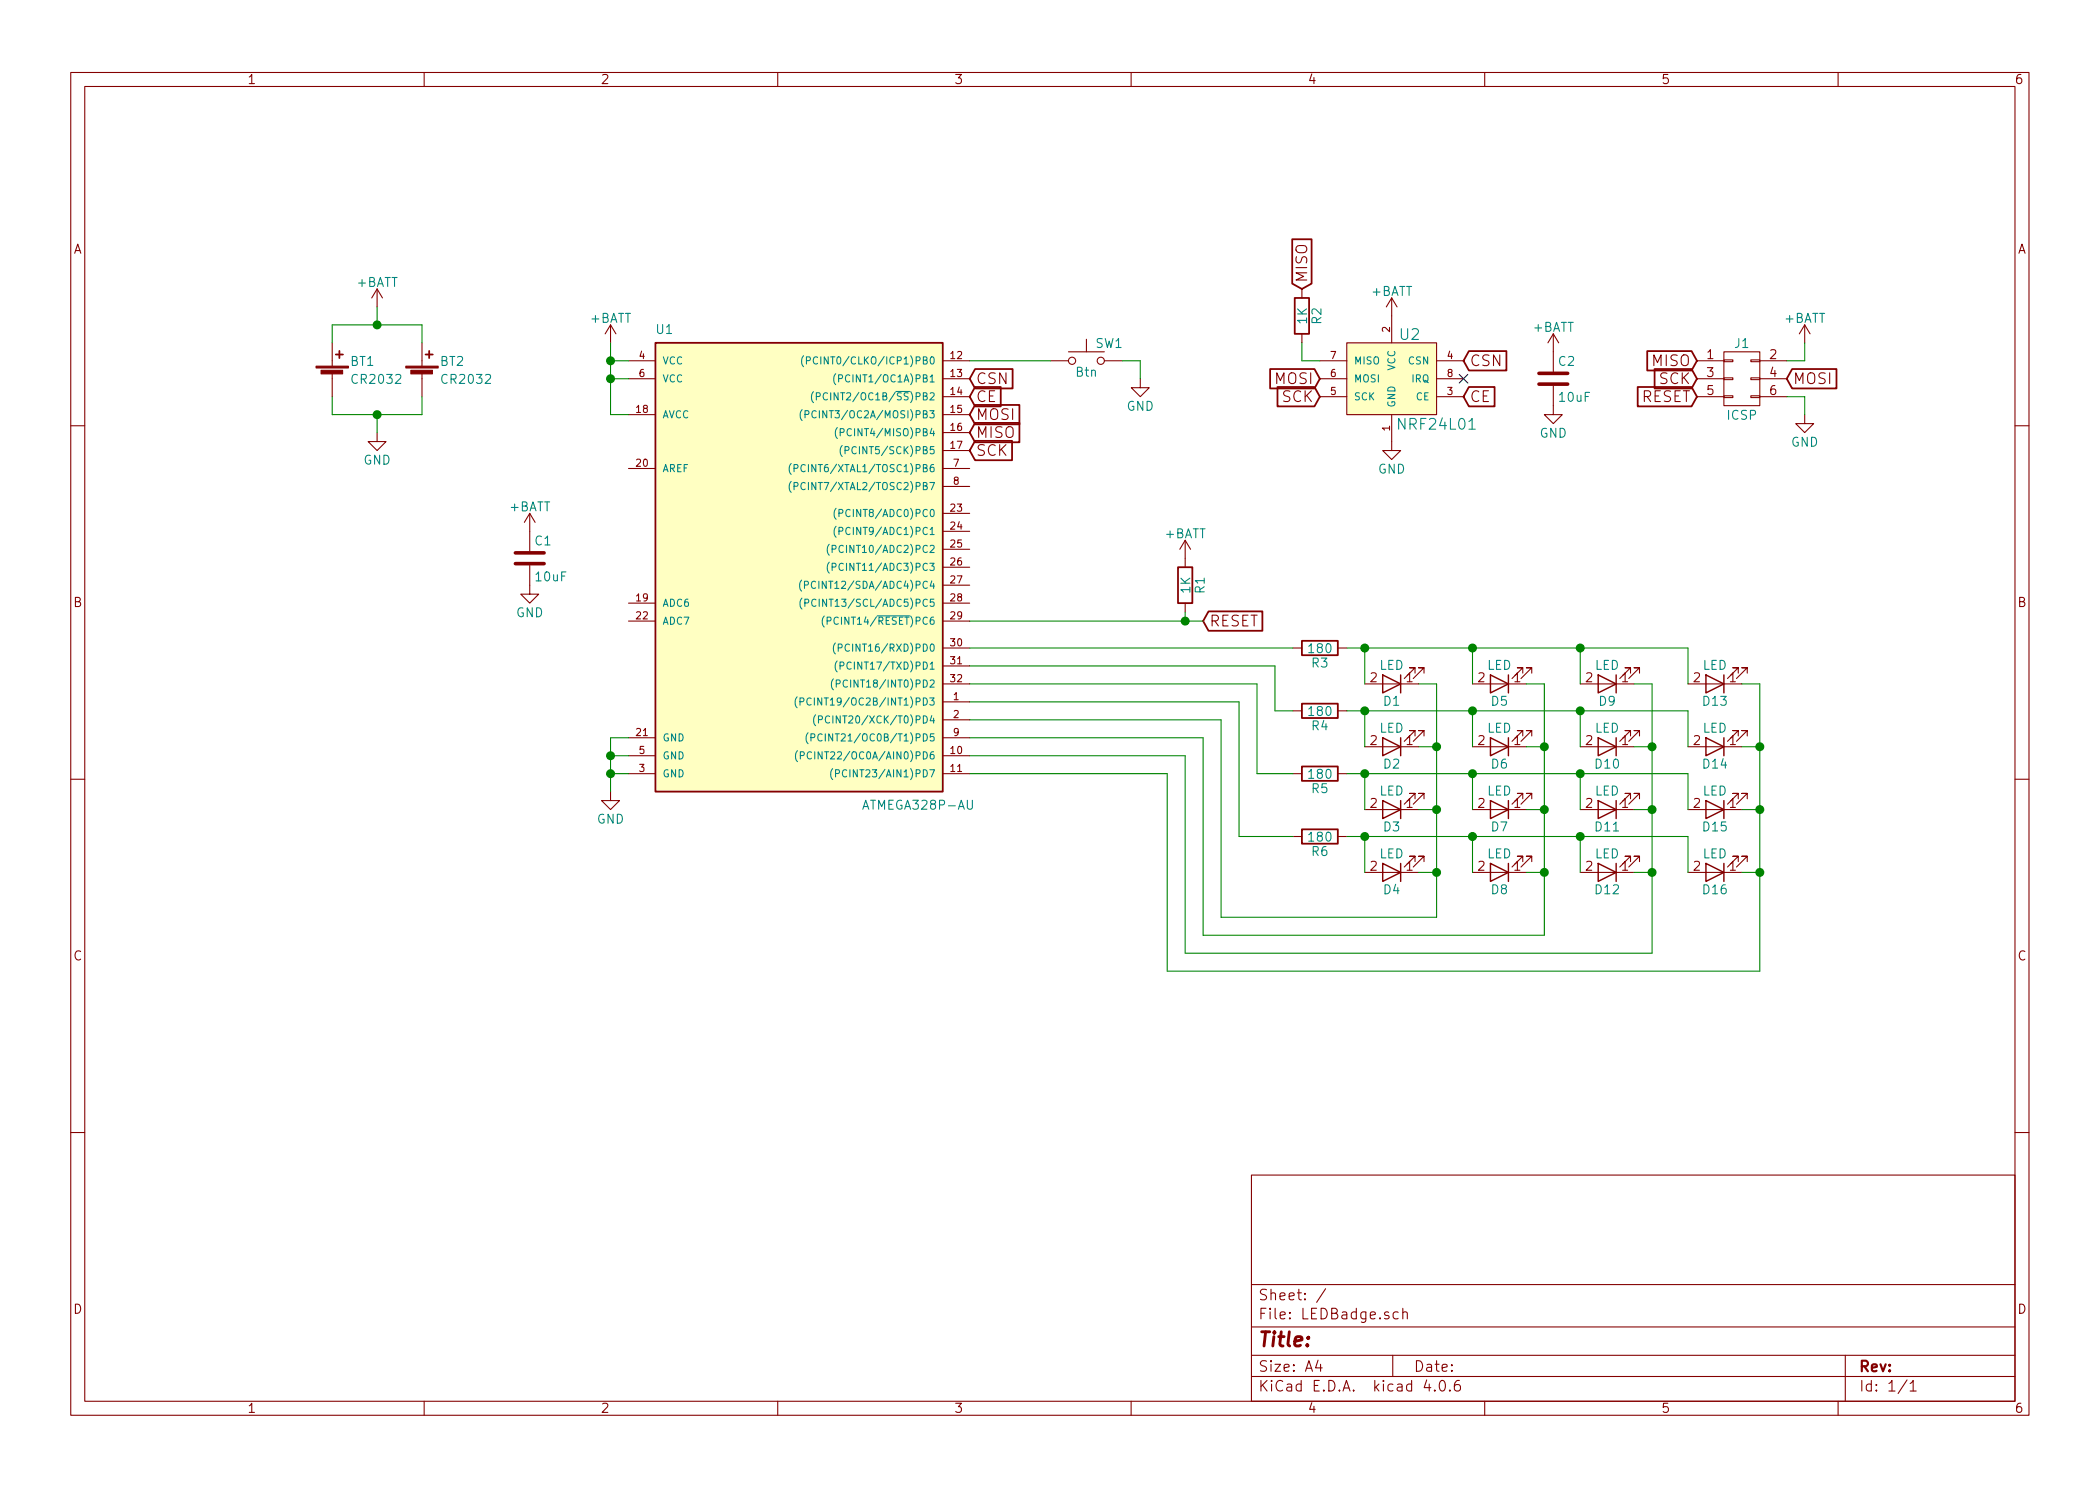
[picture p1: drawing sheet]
EESchema Schematic File Version 2
LIBS:power
LIBS:device
LIBS:transistors
LIBS:conn
LIBS:linear
LIBS:regul
LIBS:74xx
LIBS:cmos4000
LIBS:adc-dac
LIBS:memory
LIBS:xilinx
LIBS:microcontrollers
LIBS:dsp
LIBS:microchip
LIBS:analog_switches
LIBS:motorola
LIBS:texas
LIBS:intel
LIBS:audio
LIBS:interface
LIBS:digital-audio
LIBS:philips
LIBS:display
LIBS:cypress
LIBS:siliconi
LIBS:opto
LIBS:atmel
LIBS:contrib
LIBS:valves
LIBS:mysensors_radios
LIBS:switches
LIBS:LEDBadge-cache
EELAYER 25 0
EELAYER END
$Descr A4 11693 8268
encoding utf-8
Sheet 1 1
Title ""
Date ""
Rev ""
Comp ""
Comment1 ""
Comment2 ""
Comment3 ""
Comment4 ""
$EndDescr
Text GLabel 5400 2300 2    60   Input ~ 0
MOSI
Text GLabel 5400 2400 2    60   Input ~ 0
MISO
Text GLabel 5400 2500 2    60   Input ~ 0
SCK
Text GLabel 6700 3450 2    60   Input ~ 0
RESET
$Comp
L R R1
U 1 1
P 6600 3250
F 0 "R1" V 6680 3250 50  0000 C CNN
F 1 "1K" V 6600 3250 50  0000 C CNN
F 2 "Resistors_SMD:R_0603" V 6530 3250 50  0001 C CNN
F 3 "" H 6600 3250 50  0001 C CNN
	1    6600 3250
	1    0    0    -1  
$EndComp
$Comp
L +BATT #PWR01
U 1 1
P 6600 3100
F 0 "#PWR01" H 6600 2950 50  0001 C CNN
F 1 "+BATT" H 6600 3240 50  0000 C CNN
F 2 "" H 6600 3100 50  0001 C CNN
F 3 "" H 6600 3100 50  0001 C CNN
	1    6600 3100
	1    0    0    -1  
$EndComp
$Comp
L ATMEGA328P-AU U1
U 1 1
P 4400 3100
F 0 "U1" H 3650 4350 50  0000 L BNN
F 1 "ATMEGA328P-AU" H 4800 1700 50  0000 L BNN
F 2 "Housings_QFP:TQFP-32_7x7mm_Pitch0.8mm" H 4400 3100 50  0001 C CIN
F 3 "" H 4400 3100 50  0001 C CNN
	1    4400 3100
	1    0    0    -1  
$EndComp
Wire Wire Line
	5400 3450 6700 3450
Wire Wire Line
	6600 3400 6600 3450
Connection ~ 6600 3450
$Comp
L +BATT #PWR02
U 1 1
P 3400 1900
F 0 "#PWR02" H 3400 1750 50  0001 C CNN
F 1 "+BATT" H 3400 2040 50  0000 C CNN
F 2 "" H 3400 1900 50  0001 C CNN
F 3 "" H 3400 1900 50  0001 C CNN
	1    3400 1900
	1    0    0    -1  
$EndComp
Wire Wire Line
	3500 2300 3400 2300
Wire Wire Line
	3400 2300 3400 1900
Wire Wire Line
	3500 2000 3400 2000
Connection ~ 3400 2000
Wire Wire Line
	3500 2100 3400 2100
Connection ~ 3400 2100
$Comp
L GND #PWR03
U 1 1
P 3400 4400
F 0 "#PWR03" H 3400 4150 50  0001 C CNN
F 1 "GND" H 3400 4250 50  0000 C CNN
F 2 "" H 3400 4400 50  0001 C CNN
F 3 "" H 3400 4400 50  0001 C CNN
	1    3400 4400
	1    0    0    -1  
$EndComp
Wire Wire Line
	3500 4100 3400 4100
Wire Wire Line
	3400 4100 3400 4400
Wire Wire Line
	3500 4200 3400 4200
Connection ~ 3400 4200
Wire Wire Line
	3500 4300 3400 4300
Connection ~ 3400 4300
$Comp
L CONN_02X03 J1
U 1 1
P 9700 2100
F 0 "J1" H 9700 2300 50  0000 C CNN
F 1 "ICSP" H 9700 1900 50  0000 C CNN
F 2 "Pin_Headers:Pin_Header_Straight_2x03_Pitch2.54mm" H 9700 900 50  0001 C CNN
F 3 "" H 9700 900 50  0001 C CNN
	1    9700 2100
	1    0    0    -1  
$EndComp
Text GLabel 9950 2100 2    60   Input ~ 0
MOSI
Text GLabel 9450 2000 0    60   Input ~ 0
MISO
Text GLabel 9450 2100 0    60   Input ~ 0
SCK
Text GLabel 9450 2200 0    60   Input ~ 0
RESET
$Comp
L GND #PWR04
U 1 1
P 10050 2300
F 0 "#PWR04" H 10050 2050 50  0001 C CNN
F 1 "GND" H 10050 2150 50  0000 C CNN
F 2 "" H 10050 2300 50  0001 C CNN
F 3 "" H 10050 2300 50  0001 C CNN
	1    10050 2300
	1    0    0    -1  
$EndComp
$Comp
L +BATT #PWR05
U 1 1
P 10050 1900
F 0 "#PWR05" H 10050 1750 50  0001 C CNN
F 1 "+BATT" H 10050 2040 50  0000 C CNN
F 2 "" H 10050 1900 50  0001 C CNN
F 3 "" H 10050 1900 50  0001 C CNN
	1    10050 1900
	1    0    0    -1  
$EndComp
Wire Wire Line
	9950 2000 10050 2000
Wire Wire Line
	10050 2000 10050 1900
Wire Wire Line
	9950 2200 10050 2200
Wire Wire Line
	10050 2200 10050 2300
$Comp
L Battery_Cell BT2
U 1 1
P 2350 2100
F 0 "BT2" H 2450 2200 50  0000 L CNN
F 1 "CR2032" H 2450 2100 50  0000 L CNN
F 2 "Hardware:CCR-2008" V 2350 2160 50  0001 C CNN
F 3 "" V 2350 2160 50  0001 C CNN
	1    2350 2100
	1    0    0    -1  
$EndComp
$Comp
L +BATT #PWR06
U 1 1
P 2100 1700
F 0 "#PWR06" H 2100 1550 50  0001 C CNN
F 1 "+BATT" H 2100 1840 50  0000 C CNN
F 2 "" H 2100 1700 50  0001 C CNN
F 3 "" H 2100 1700 50  0001 C CNN
	1    2100 1700
	1    0    0    -1  
$EndComp
$Comp
L GND #PWR07
U 1 1
P 2100 2400
F 0 "#PWR07" H 2100 2150 50  0001 C CNN
F 1 "GND" H 2100 2250 50  0000 C CNN
F 2 "" H 2100 2400 50  0001 C CNN
F 3 "" H 2100 2400 50  0001 C CNN
	1    2100 2400
	1    0    0    -1  
$EndComp
$Comp
L NRF24L01 U2
U 1 1
P 7750 2100
F 0 "U2" H 7850 2350 60  0000 C CNN
F 1 "NRF24L01" H 8000 1850 60  0000 C CNN
F 2 "Hardware:NRF24L01-SMD" H 7750 1950 60  0001 C CNN
F 3 "" H 7750 1950 60  0000 C CNN
	1    7750 2100
	1    0    0    -1  
$EndComp
$Comp
L +BATT #PWR08
U 1 1
P 7750 1750
F 0 "#PWR08" H 7750 1600 50  0001 C CNN
F 1 "+BATT" H 7750 1890 50  0000 C CNN
F 2 "" H 7750 1750 50  0001 C CNN
F 3 "" H 7750 1750 50  0001 C CNN
	1    7750 1750
	1    0    0    -1  
$EndComp
$Comp
L GND #PWR09
U 1 1
P 7750 2450
F 0 "#PWR09" H 7750 2200 50  0001 C CNN
F 1 "GND" H 7750 2300 50  0000 C CNN
F 2 "" H 7750 2450 50  0001 C CNN
F 3 "" H 7750 2450 50  0001 C CNN
	1    7750 2450
	1    0    0    -1  
$EndComp
Text GLabel 7250 1600 1    60   Input ~ 0
MISO
Text GLabel 7350 2100 0    60   Input ~ 0
MOSI
Text GLabel 7350 2200 0    60   Input ~ 0
SCK
Text GLabel 8150 2000 2    60   Input ~ 0
CSN
NoConn ~ 8150 2100
Text GLabel 8150 2200 2    60   Input ~ 0
CE
Text GLabel 5400 2200 2    60   Input ~ 0
CE
Text GLabel 5400 2100 2    60   Input ~ 0
CSN
$Comp
L SW_Push SW1
U 1 1
P 6050 2000
F 0 "SW1" H 6100 2100 50  0000 L CNN
F 1 "Btn" H 6050 1940 50  0000 C CNN
F 2 "Buttons_Switches_SMD:SW_SPST_SKQG" H 6050 2200 50  0001 C CNN
F 3 "" H 6050 2200 50  0001 C CNN
	1    6050 2000
	1    0    0    -1  
$EndComp
$Comp
L GND #PWR010
U 1 1
P 6350 2100
F 0 "#PWR010" H 6350 1850 50  0001 C CNN
F 1 "GND" H 6350 1950 50  0000 C CNN
F 2 "" H 6350 2100 50  0001 C CNN
F 3 "" H 6350 2100 50  0001 C CNN
	1    6350 2100
	1    0    0    -1  
$EndComp
Wire Wire Line
	5400 2000 5850 2000
Wire Wire Line
	6250 2000 6350 2000
Wire Wire Line
	6350 2000 6350 2100
$Comp
L LED D1
U 1 1
P 7750 3800
F 0 "D1" H 7750 3900 50  0000 C CNN
F 1 "LED" H 7750 3700 50  0000 C CNN
F 2 "LEDs:LED_0603" H 7750 3800 50  0001 C CNN
F 3 "" H 7750 3800 50  0001 C CNN
	1    7750 3800
	-1   0    0    1   
$EndComp
$Comp
L LED D2
U 1 1
P 7750 4150
F 0 "D2" H 7750 4250 50  0000 C CNN
F 1 "LED" H 7750 4050 50  0000 C CNN
F 2 "LEDs:LED_0603" H 7750 4150 50  0001 C CNN
F 3 "" H 7750 4150 50  0001 C CNN
	1    7750 4150
	-1   0    0    1   
$EndComp
$Comp
L LED D3
U 1 1
P 7750 4500
F 0 "D3" H 7750 4600 50  0000 C CNN
F 1 "LED" H 7750 4400 50  0000 C CNN
F 2 "LEDs:LED_0603" H 7750 4500 50  0001 C CNN
F 3 "" H 7750 4500 50  0001 C CNN
	1    7750 4500
	-1   0    0    1   
$EndComp
$Comp
L LED D4
U 1 1
P 7750 4850
F 0 "D4" H 7750 4950 50  0000 C CNN
F 1 "LED" H 7750 4750 50  0000 C CNN
F 2 "LEDs:LED_0603" H 7750 4850 50  0001 C CNN
F 3 "" H 7750 4850 50  0001 C CNN
	1    7750 4850
	-1   0    0    1   
$EndComp
$Comp
L LED D5
U 1 1
P 8350 3800
F 0 "D5" H 8350 3900 50  0000 C CNN
F 1 "LED" H 8350 3700 50  0000 C CNN
F 2 "LEDs:LED_0603" H 8350 3800 50  0001 C CNN
F 3 "" H 8350 3800 50  0001 C CNN
	1    8350 3800
	-1   0    0    1   
$EndComp
$Comp
L LED D6
U 1 1
P 8350 4150
F 0 "D6" H 8350 4250 50  0000 C CNN
F 1 "LED" H 8350 4050 50  0000 C CNN
F 2 "LEDs:LED_0603" H 8350 4150 50  0001 C CNN
F 3 "" H 8350 4150 50  0001 C CNN
	1    8350 4150
	-1   0    0    1   
$EndComp
$Comp
L LED D7
U 1 1
P 8350 4500
F 0 "D7" H 8350 4600 50  0000 C CNN
F 1 "LED" H 8350 4400 50  0000 C CNN
F 2 "LEDs:LED_0603" H 8350 4500 50  0001 C CNN
F 3 "" H 8350 4500 50  0001 C CNN
	1    8350 4500
	-1   0    0    1   
$EndComp
$Comp
L LED D8
U 1 1
P 8350 4850
F 0 "D8" H 8350 4950 50  0000 C CNN
F 1 "LED" H 8350 4750 50  0000 C CNN
F 2 "LEDs:LED_0603" H 8350 4850 50  0001 C CNN
F 3 "" H 8350 4850 50  0001 C CNN
	1    8350 4850
	-1   0    0    1   
$EndComp
$Comp
L LED D9
U 1 1
P 8950 3800
F 0 "D9" H 8950 3900 50  0000 C CNN
F 1 "LED" H 8950 3700 50  0000 C CNN
F 2 "LEDs:LED_0603" H 8950 3800 50  0001 C CNN
F 3 "" H 8950 3800 50  0001 C CNN
	1    8950 3800
	-1   0    0    1   
$EndComp
$Comp
L LED D10
U 1 1
P 8950 4150
F 0 "D10" H 8950 4250 50  0000 C CNN
F 1 "LED" H 8950 4050 50  0000 C CNN
F 2 "LEDs:LED_0603" H 8950 4150 50  0001 C CNN
F 3 "" H 8950 4150 50  0001 C CNN
	1    8950 4150
	-1   0    0    1   
$EndComp
$Comp
L LED D11
U 1 1
P 8950 4500
F 0 "D11" H 8950 4600 50  0000 C CNN
F 1 "LED" H 8950 4400 50  0000 C CNN
F 2 "LEDs:LED_0603" H 8950 4500 50  0001 C CNN
F 3 "" H 8950 4500 50  0001 C CNN
	1    8950 4500
	-1   0    0    1   
$EndComp
$Comp
L LED D12
U 1 1
P 8950 4850
F 0 "D12" H 8950 4950 50  0000 C CNN
F 1 "LED" H 8950 4750 50  0000 C CNN
F 2 "LEDs:LED_0603" H 8950 4850 50  0001 C CNN
F 3 "" H 8950 4850 50  0001 C CNN
	1    8950 4850
	-1   0    0    1   
$EndComp
$Comp
L LED D13
U 1 1
P 9550 3800
F 0 "D13" H 9550 3900 50  0000 C CNN
F 1 "LED" H 9550 3700 50  0000 C CNN
F 2 "LEDs:LED_0603" H 9550 3800 50  0001 C CNN
F 3 "" H 9550 3800 50  0001 C CNN
	1    9550 3800
	-1   0    0    1   
$EndComp
$Comp
L LED D14
U 1 1
P 9550 4150
F 0 "D14" H 9550 4250 50  0000 C CNN
F 1 "LED" H 9550 4050 50  0000 C CNN
F 2 "LEDs:LED_0603" H 9550 4150 50  0001 C CNN
F 3 "" H 9550 4150 50  0001 C CNN
	1    9550 4150
	-1   0    0    1   
$EndComp
$Comp
L LED D15
U 1 1
P 9550 4500
F 0 "D15" H 9550 4600 50  0000 C CNN
F 1 "LED" H 9550 4400 50  0000 C CNN
F 2 "LEDs:LED_0603" H 9550 4500 50  0001 C CNN
F 3 "" H 9550 4500 50  0001 C CNN
	1    9550 4500
	-1   0    0    1   
$EndComp
$Comp
L LED D16
U 1 1
P 9550 4850
F 0 "D16" H 9550 4950 50  0000 C CNN
F 1 "LED" H 9550 4750 50  0000 C CNN
F 2 "LEDs:LED_0603" H 9550 4850 50  0001 C CNN
F 3 "" H 9550 4850 50  0001 C CNN
	1    9550 4850
	-1   0    0    1   
$EndComp
$Comp
L R R3
U 1 1
P 7350 3600
F 0 "R3" V 7430 3600 50  0000 C CNN
F 1 "180" V 7350 3600 50  0000 C CNN
F 2 "Resistors_SMD:R_0603" V 7280 3600 50  0001 C CNN
F 3 "" H 7350 3600 50  0001 C CNN
	1    7350 3600
	0    1    1    0   
$EndComp
$Comp
L R R4
U 1 1
P 7350 3950
F 0 "R4" V 7430 3950 50  0000 C CNN
F 1 "180" V 7350 3950 50  0000 C CNN
F 2 "Resistors_SMD:R_0603" V 7280 3950 50  0001 C CNN
F 3 "" H 7350 3950 50  0001 C CNN
	1    7350 3950
	0    1    1    0   
$EndComp
$Comp
L R R5
U 1 1
P 7350 4300
F 0 "R5" V 7430 4300 50  0000 C CNN
F 1 "180" V 7350 4300 50  0000 C CNN
F 2 "Resistors_SMD:R_0603" V 7280 4300 50  0001 C CNN
F 3 "" H 7350 4300 50  0001 C CNN
	1    7350 4300
	0    1    1    0   
$EndComp
$Comp
L R R6
U 1 1
P 7350 4650
F 0 "R6" V 7430 4650 50  0000 C CNN
F 1 "180" V 7350 4650 50  0000 C CNN
F 2 "Resistors_SMD:R_0603" V 7280 4650 50  0001 C CNN
F 3 "" H 7350 4650 50  0001 C CNN
	1    7350 4650
	0    1    1    0   
$EndComp
Wire Wire Line
	7500 3600 9400 3600
Wire Wire Line
	9400 3600 9400 3800
Wire Wire Line
	7600 3600 7600 3800
Connection ~ 7600 3600
Wire Wire Line
	8200 3600 8200 3800
Connection ~ 8200 3600
Wire Wire Line
	8800 3600 8800 3800
Connection ~ 8800 3600
Wire Wire Line
	7500 3950 9400 3950
Wire Wire Line
	9400 3950 9400 4150
Wire Wire Line
	7600 4150 7600 3950
Connection ~ 7600 3950
Wire Wire Line
	8200 4150 8200 3950
Connection ~ 8200 3950
Wire Wire Line
	8800 4150 8800 3950
Connection ~ 8800 3950
Wire Wire Line
	7500 4300 9400 4300
Wire Wire Line
	9400 4300 9400 4500
Wire Wire Line
	7600 4500 7600 4300
Connection ~ 7600 4300
Wire Wire Line
	8200 4500 8200 4300
Connection ~ 8200 4300
Wire Wire Line
	8800 4500 8800 4300
Connection ~ 8800 4300
Wire Wire Line
	7500 4650 9400 4650
Wire Wire Line
	9400 4650 9400 4850
Wire Wire Line
	7600 4850 7600 4650
Connection ~ 7600 4650
Wire Wire Line
	8200 4850 8200 4650
Connection ~ 8200 4650
Wire Wire Line
	8800 4850 8800 4650
Connection ~ 8800 4650
Wire Wire Line
	7200 3600 5400 3600
Wire Wire Line
	5400 3700 7100 3700
Wire Wire Line
	7100 3700 7100 3950
Wire Wire Line
	7100 3950 7200 3950
Wire Wire Line
	5400 3800 7000 3800
Wire Wire Line
	7000 3800 7000 4300
Wire Wire Line
	7000 4300 7200 4300
Wire Wire Line
	5400 3900 6900 3900
Wire Wire Line
	6900 3900 6900 4650
Wire Wire Line
	6900 4650 7200 4650
Wire Wire Line
	5400 4000 6800 4000
Wire Wire Line
	6800 4000 6800 5100
Wire Wire Line
	6800 5100 8000 5100
Wire Wire Line
	8000 5100 8000 3800
Wire Wire Line
	8000 3800 7900 3800
Wire Wire Line
	7900 4150 8000 4150
Connection ~ 8000 4150
Wire Wire Line
	7900 4500 8000 4500
Connection ~ 8000 4500
Wire Wire Line
	7900 4850 8000 4850
Connection ~ 8000 4850
Wire Wire Line
	5400 4100 6700 4100
Wire Wire Line
	6700 4100 6700 5200
Wire Wire Line
	6700 5200 8600 5200
Wire Wire Line
	8600 5200 8600 3800
Wire Wire Line
	8600 3800 8500 3800
Wire Wire Line
	8500 4150 8600 4150
Connection ~ 8600 4150
Wire Wire Line
	8500 4500 8600 4500
Connection ~ 8600 4500
Wire Wire Line
	8500 4850 8600 4850
Connection ~ 8600 4850
Wire Wire Line
	5400 4200 6600 4200
Wire Wire Line
	6600 4200 6600 5300
Wire Wire Line
	6600 5300 9200 5300
Wire Wire Line
	9200 5300 9200 3800
Wire Wire Line
	9200 3800 9100 3800
Wire Wire Line
	9100 4150 9200 4150
Connection ~ 9200 4150
Wire Wire Line
	9100 4500 9200 4500
Connection ~ 9200 4500
Wire Wire Line
	9100 4850 9200 4850
Connection ~ 9200 4850
Wire Wire Line
	5400 4300 6500 4300
Wire Wire Line
	6500 4300 6500 5400
Wire Wire Line
	6500 5400 9800 5400
Wire Wire Line
	9800 5400 9800 3800
Wire Wire Line
	9800 3800 9700 3800
Wire Wire Line
	9700 4150 9800 4150
Connection ~ 9800 4150
Wire Wire Line
	9700 4500 9800 4500
Connection ~ 9800 4500
Wire Wire Line
	9700 4850 9800 4850
Connection ~ 9800 4850
$Comp
L R R2
U 1 1
P 7250 1750
F 0 "R2" V 7330 1750 50  0000 C CNN
F 1 "1K" V 7250 1750 50  0000 C CNN
F 2 "Resistors_SMD:R_0603" V 7180 1750 50  0001 C CNN
F 3 "" H 7250 1750 50  0001 C CNN
	1    7250 1750
	1    0    0    -1  
$EndComp
Wire Wire Line
	7350 2000 7250 2000
Wire Wire Line
	7250 2000 7250 1900
$Comp
L C C1
U 1 1
P 2950 3100
F 0 "C1" H 2975 3200 50  0000 L CNN
F 1 "10uF" H 2975 3000 50  0000 L CNN
F 2 "Capacitors_SMD:C_0805" H 2988 2950 50  0001 C CNN
F 3 "" H 2950 3100 50  0001 C CNN
	1    2950 3100
	1    0    0    -1  
$EndComp
$Comp
L +BATT #PWR011
U 1 1
P 2950 2950
F 0 "#PWR011" H 2950 2800 50  0001 C CNN
F 1 "+BATT" H 2950 3090 50  0000 C CNN
F 2 "" H 2950 2950 50  0001 C CNN
F 3 "" H 2950 2950 50  0001 C CNN
	1    2950 2950
	1    0    0    -1  
$EndComp
$Comp
L GND #PWR012
U 1 1
P 2950 3250
F 0 "#PWR012" H 2950 3000 50  0001 C CNN
F 1 "GND" H 2950 3100 50  0000 C CNN
F 2 "" H 2950 3250 50  0001 C CNN
F 3 "" H 2950 3250 50  0001 C CNN
	1    2950 3250
	1    0    0    -1  
$EndComp
$Comp
L Battery_Cell BT1
U 1 1
P 1850 2100
F 0 "BT1" H 1950 2200 50  0000 L CNN
F 1 "CR2032" H 1950 2100 50  0000 L CNN
F 2 "Hardware:CCR-2008" V 1850 2160 50  0001 C CNN
F 3 "" V 1850 2160 50  0001 C CNN
	1    1850 2100
	1    0    0    -1  
$EndComp
Wire Wire Line
	1850 1900 1850 1800
Wire Wire Line
	1850 1800 2350 1800
Wire Wire Line
	2100 1800 2100 1700
Wire Wire Line
	2350 1800 2350 1900
Connection ~ 2100 1800
Wire Wire Line
	2100 2400 2100 2300
Wire Wire Line
	1850 2300 2350 2300
Wire Wire Line
	1850 2300 1850 2200
Wire Wire Line
	2350 2300 2350 2200
Connection ~ 2100 2300
$Comp
L C C2
U 1 1
P 8650 2100
F 0 "C2" H 8675 2200 50  0000 L CNN
F 1 "10uF" H 8675 2000 50  0000 L CNN
F 2 "Capacitors_SMD:C_0805" H 8688 1950 50  0001 C CNN
F 3 "" H 8650 2100 50  0001 C CNN
	1    8650 2100
	1    0    0    -1  
$EndComp
$Comp
L +BATT #PWR013
U 1 1
P 8650 1950
F 0 "#PWR013" H 8650 1800 50  0001 C CNN
F 1 "+BATT" H 8650 2090 50  0000 C CNN
F 2 "" H 8650 1950 50  0001 C CNN
F 3 "" H 8650 1950 50  0001 C CNN
	1    8650 1950
	1    0    0    -1  
$EndComp
$Comp
L GND #PWR014
U 1 1
P 8650 2250
F 0 "#PWR014" H 8650 2000 50  0001 C CNN
F 1 "GND" H 8650 2100 50  0000 C CNN
F 2 "" H 8650 2250 50  0001 C CNN
F 3 "" H 8650 2250 50  0001 C CNN
	1    8650 2250
	1    0    0    -1  
$EndComp
$EndSCHEMATC
